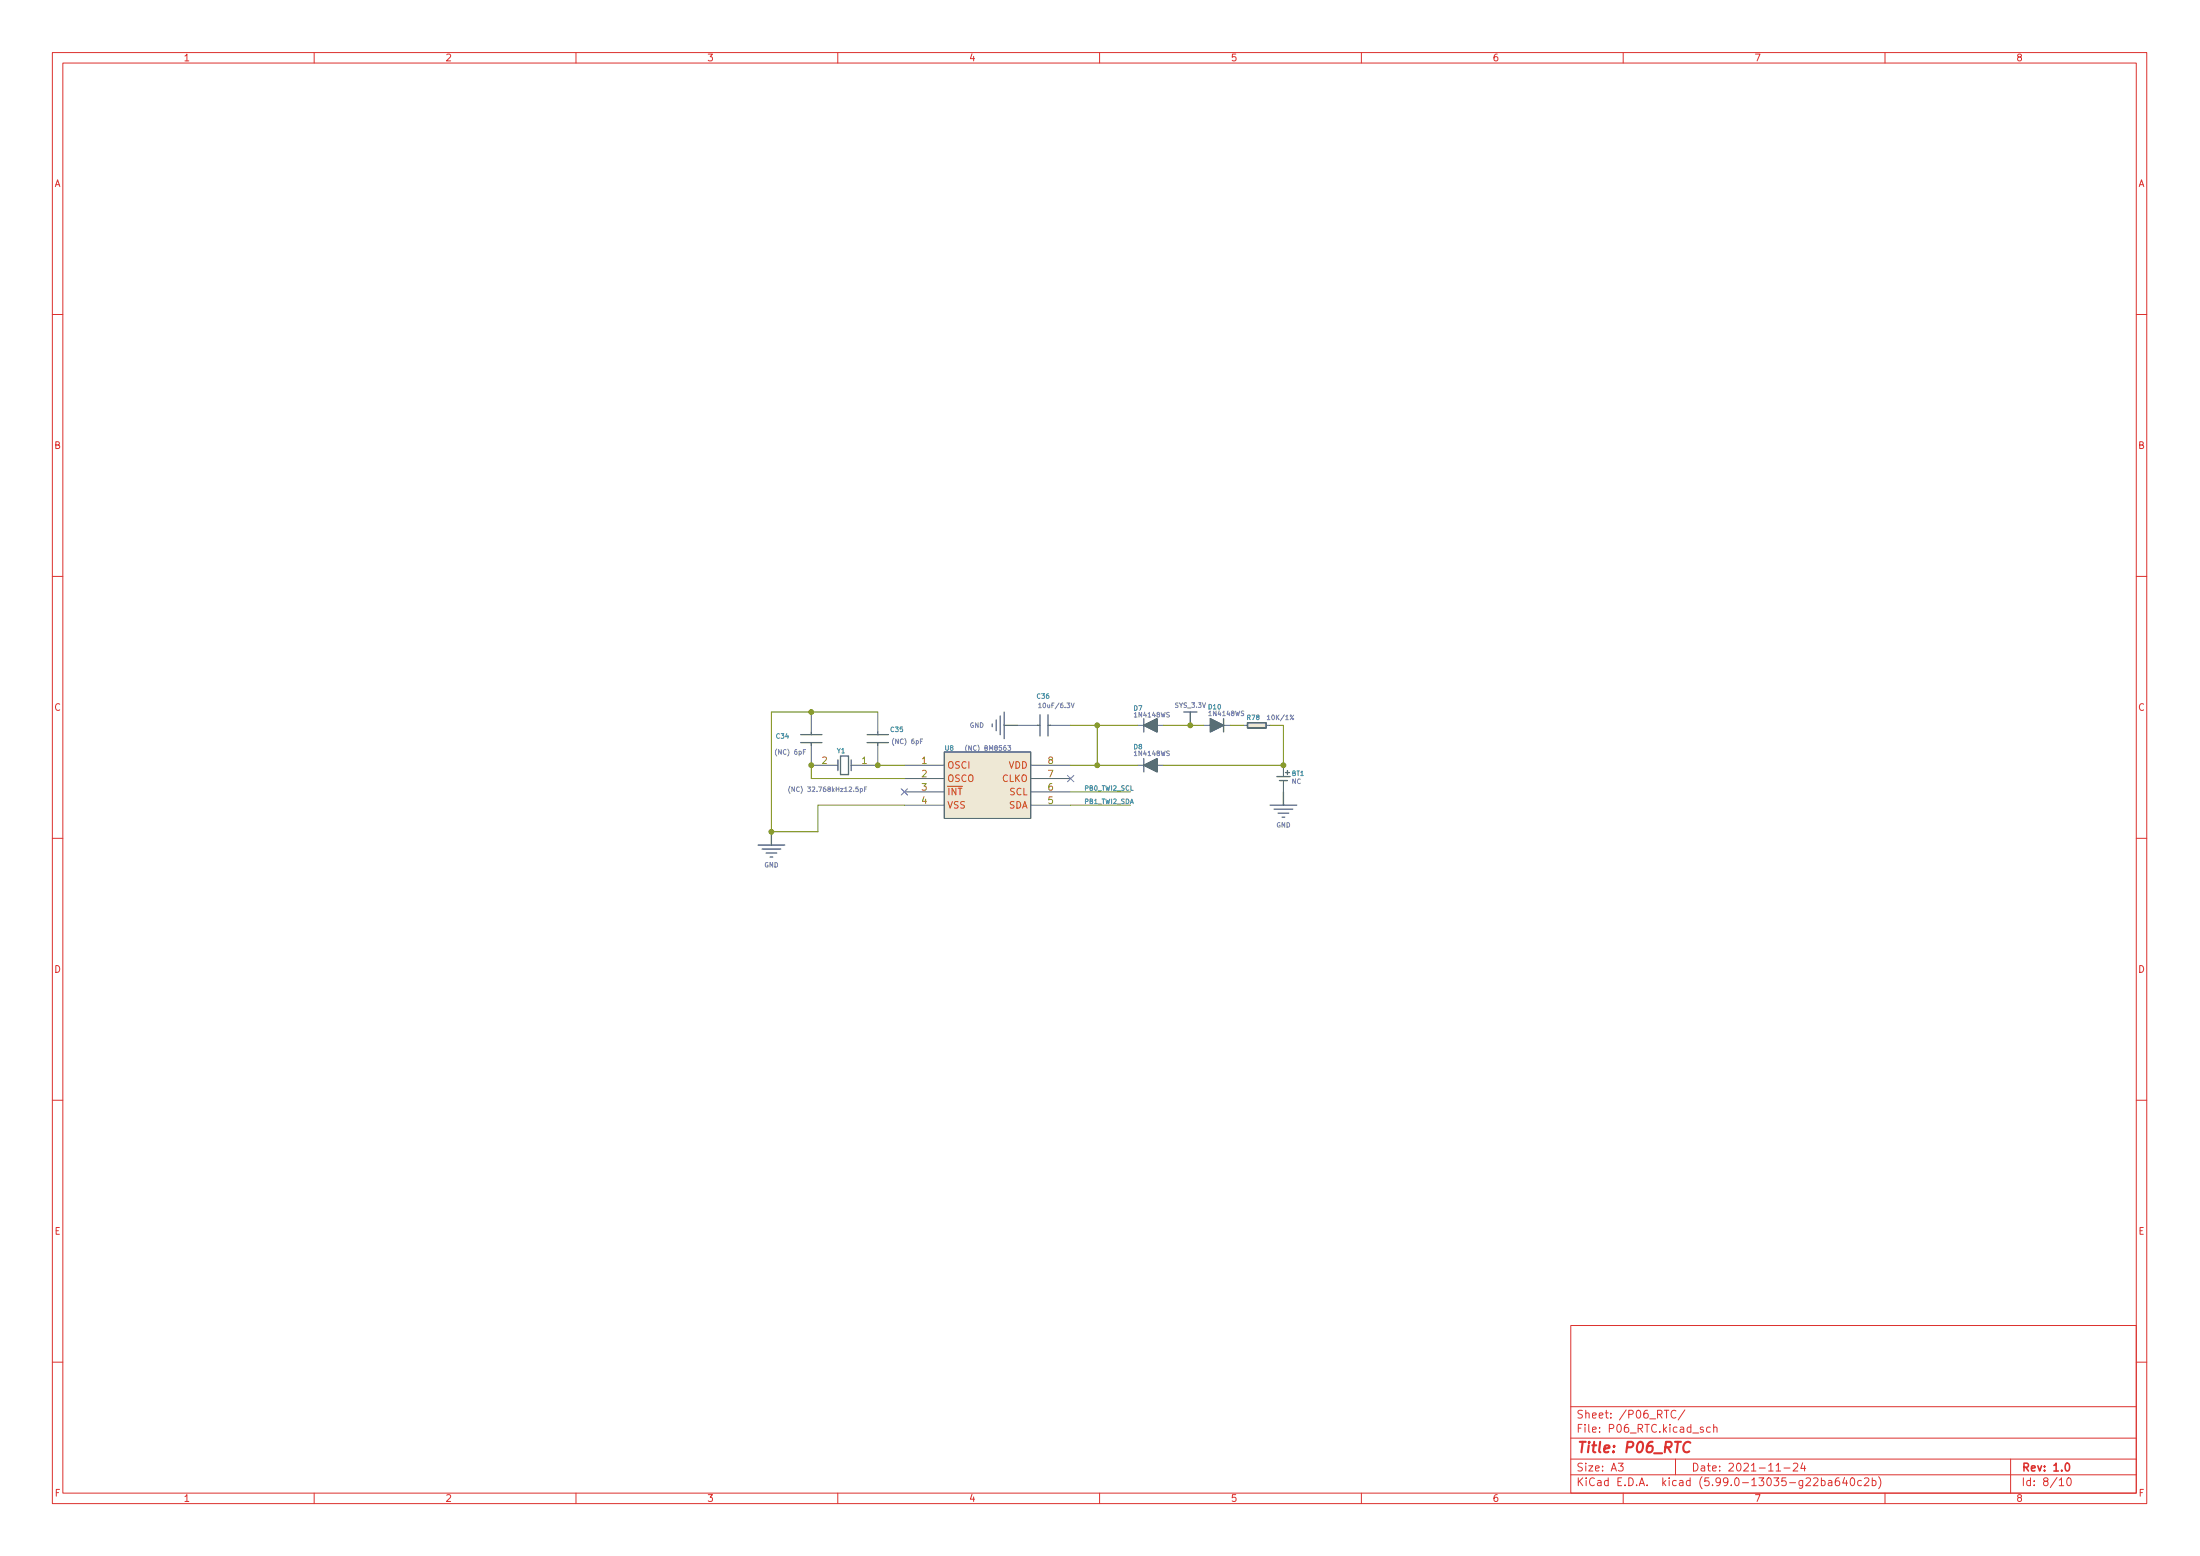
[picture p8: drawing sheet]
<svg xmlns="http://www.w3.org/2000/svg" width="420mm" height="297mm" viewBox="0 0 420 297" stroke-linecap="round" stroke-linejoin="round" font-family="sans-serif">
<g fill="none" stroke="#dc322f" stroke-width=".19">
<path d="M10 10h400v277h-400zM12 12h396v273h-396zM60 10v2M110 10v2M160 10v2M210 10v2M260 10v2M310 10v2M360 10v2M10 60h2M408 60h2M10 110h2"/>
<path d="M408 110h2M10 160h2M408 160h2M10 210h2M408 210h2M300 253h108v32h-108zM10 260h2M300 278.5h108M300 274.5h108M300 268.5h108M309.1 279.3h.9l-.5 .6 .4 .1v.7l-.2 .1-.6-.1M320 278.5v3"/>
<path d="M320.1 269.4a.6 .6 0 0 0-.8 0 .6 .6 0 0 0-.2 .7 .56 .56 0 0 0 .3 .5 .56 .56 0 0 0 .7 0M321.8 269.1l-1.3 2M325.3 272.5l-.4-.1-.2 .2 .1 .2 .5 .2v.3h-.6M326.6 272.5l-.4-.1-.3 .3 .2 .6h.5M327.3 272.6l.2-.2 .4 .1v.9M327.3 271.9v1.5M342.5 279.5l.6-.2 .2 .2 .1 .2-1 1.1h1M344.3 279.2l-.4 1.1h1M344.6 279.8v1M384 278.5v6.5M408 260h2M60 285v2"/>
<path d="M110 285v2M160 285v2M210 285v2M260 285v2M300 281.5h108M310 285v2M339.2 280.8h.9M340.7 280.2h1.2M347.9 282.7l.4-.1 .3 .3-.2 .6h-.5M347.9 282.1v1.5M349.2 282.7h.6l.1 .9M349.9 283h-.5a.29 .29 0 0 0-.3 .3 .29 .29 0 0 0 .3 .3l.5-.1"/>
<path d="M351.2 282.1a.59 .59 0 0 0-.7 .7v.5l.1 .2 .5 .1 .2-.1 .1-.5-.2-.2-.4-.1-.3 .3M352.3 282l-.4 1.1h1M352.6 282.6v1M353.6 282.2l.1-.1a.8 .8 0 0 1 .5 .8 .8 .8 0 0 1-.5 .7 1 1 0 0 1-.1-1.4zM355.5 282.7l-.4-.1-.3 .3 .1 .6h.6M356.1 282.3l.5-.2 .2 .2 .1 .2-.9 1.1h.9M357.6 282.7l.4-.1 .3 .3-.2 .6h-.5M357.6 282.1v1.5M358.8 281.9a1.73 1.73 0 0 1 0 2.3M360 285v2M393.3 282.5l.4-.4v1.5M393.3 283.6h.8"/>
<path d="M394.9 282.2l.2-.1a.8 .8 0 0 1 .5 .8 .8 .8 0 0 1-.5 .7 1 1 0 0 1-.2-1.4z"/>
</g>
<path d="M394.6 279.4l.2-.1a.8 .8 0 0 1 .5 .8 .8 .8 0 0 1-.5 .7 1 1 0 0 1-.2-1.4z" fill="none" stroke="#dc322f" stroke-width=".3"/>
<path d="M322.8 275.4a.88 .88 0 0 0-1 0 .88 .88 0 0 0-.3 1 .69 .69 0 0 0 .3 .8 .69 .69 0 0 0 .8-.1" fill="none" stroke="#dc322f" stroke-width=".4"/>
<g fill="none" stroke="#586e75" stroke-width=".25">
<path d="M154.9 139.7v.5M167.6 139.7v.5M189.5 138.2v.5M190.2 137.5v2M191 136.7v3.5M191.8 135.9v5.1M191.8 138.5h2.5M198.1 138.5h.5M198.6 136.4v4.1M200.2 138.5h.5M200.2 136.4v4.1M218.4 138.5l2.6-1.3v2.5z"/>
<path d="M218.4 137.2v2.5M226.1 135.9h2.5M227.3 135.9v2.6M231.1 137.2l2.6 1.3-2.6 1.2zM233.7 137.2v2.5M238.3 138h3.5v1h-3.5zM147.3 158.8v2.5M152.9 140.2h4.1M152.9 141.8h4.1M154.9 141.8v.5M160 145.1v2M160.5 144.3h1.6v3.6h-1.6z"/>
<path d="M162.6 145.1v2M165.6 140.2h4.1M165.6 141.8h4.1M167.6 141.8v.5M218.4 146.1l2.6-1.3v2.6zM218.4 144.8v2.6M242.6 153.7h5M243.3 154.5h3.6M243.8 148.2h2.6M244.1 155.2h2M244.3 149h1.6M244.9 156h.5"/>
<path d="M245.1 151.2v2.5M245.5 147.5h.8M245.9 147.1v.8M144.8 161.3h5.1M145.5 162.1h3.6M146.3 162.9h2M147.1 163.6h.5"/>
</g>
<g fill="none" stroke="#586e75" stroke-width=".19">
<path d="M154.9 135.9v3.8M167.6 135.9v3.8M194.3 138.5h3.8M200.7 138.5h3.8M217.2 138.5h1.2M221 138.5h1.2M229.9 138.5h1.2M233.7 138.5h1.2M237.5 138.5h.8M241.8 138.5h.8M154.9 142.3v3.8h5.1M167.6 142.3v3.8h-5"/>
<path d="M172.7 146.1h7.6M172.7 148.6h7.6M172.7 151.2h7.6M172.7 153.7h7.6M180.3 143.5h16.5v12.7h-16.5zM196.8 146.1h7.7M196.8 148.6h7.7M196.8 151.2h7.7M196.8 153.7h7.7M217.2 146.1h1.2M221 146.1h1.2M245.1 146.1v2.1"/>
<path d="M245.1 149v2.2"/>
</g>
<g fill="none" stroke="#6c71c4" stroke-width=".19">
<path d="M198.3 134.5l.3-.3v.9M198.3 135.1h.6M204.6 134.2l.3 .9 .3-.9M242 136.8l.3-.3v.9M242 137.4h.5M150.9 150.1a1.02 1.02 0 0 0 0 1.3M151.7 150.2v.9l-.5-.9v.9M153.9 143.1h-.5v.9M165.1 150.6h.3M165.5 150.2h-.4v.9M172.1 150.6l1.2 1.2M173.3 150.6l-1.2 1.2"/>
<path d="M176.2 141.1h-.4v.9M184.7 142.2a1.02 1.02 0 0 0 0 1.4M192.5 142.3h.5l-.3 .4 .3 .1v.3h-.5M203.9 148l1.2 1.2M205.1 148l-1.2 1.2"/>
</g>
<g fill="#eee8d5" stroke="#eee8d5" stroke-width=".19">
<path d="M180.3 143.5h16.5v12.7h-16.5z"/>
<path d="M238.3 138h3.5v1h-3.5z"/>
</g>
<g fill="#586e75" stroke="#586e75" stroke-width=".19">
<path d="M218.4 146.1l2.6-1.3v2.6z"/>
<path d="M218.4 138.5l2.6-1.3v2.5z"/>
<path d="M231.1 137.2l2.6 1.3-2.6 1.2z"/>
</g>
<path d="M167.6 135.9h-20.3v22.9h8.9v-5.1h16.5M204.5 138.5h12.7M209.5 138.5v7.6M222.2 138.5h7.7M234.9 138.5h2.6M242.6 138.5h2.5v7.6h-22.9M154.9 146.1v2.5h17.8M167.6 146.1h5.1M204.5 151.2h11.4M204.5 146.1h12.7M204.5 153.7h11.4" fill="none" stroke="#859900" stroke-width=".19"/>
<g fill="#859900" stroke="#859900" stroke-width=".19">
<circle cx="167.6" cy="146.1" r=".46"/>
<circle cx="209.5" cy="138.5" r=".46"/>
<circle cx="154.9" cy="135.9" r=".46"/>
<circle cx="154.9" cy="146.1" r=".46"/>
<circle cx="147.3" cy="158.8" r=".46"/>
<circle cx="209.5" cy="146.1" r=".46"/>
<circle cx="227.3" cy="138.5" r=".46"/>
<circle cx="245.1" cy="146.1" r=".46"/>
</g>
<text font-size="2.8" fill="#dc322f" x="301" y="277.3">Title: P06_RTC</text>
<g font-size="2.1" fill="#dc322f">
<text x="301" y="273.5">File: P06_RTC.kicad_sch</text>
<text x="301" y="270.8">Sheet: /P06_RTC/</text>
<text x="301" y="280.9">Size: A3</text>
<text x="323" y="280.9">Date: 2021-11-24</text>
<text x="386" y="280.9">Rev: 1.0</text>
<text x="301" y="283.7">KiCad E.D.A. kicad (5.99.0-13035-g22ba640c2b)</text>
<text x="386" y="283.7">Id: 8/10</text>
</g>
<g font-size="1.8" fill="#dc322f">
<text x="35" y="11.7">1</text>
<text x="85" y="11.7">2</text>
<text x="135" y="11.7">3</text>
<text x="185" y="11.7">4</text>
<text x="235" y="11.7">5</text>
<text x="285" y="11.7">6</text>
<text x="335" y="11.7">7</text>
<text x="385" y="11.7">8</text>
<text x="10.3" y="35.7">A</text>
<text x="408.3" y="35.7">A</text>
<text x="10.3" y="85.7">B</text>
<text x="408.3" y="85.7">B</text>
<text x="10.3" y="135.7">C</text>
<text x="408.3" y="135.7">C</text>
<text x="10.3" y="185.7">D</text>
<text x="408.3" y="185.7">D</text>
<text x="10.4" y="235.7">E</text>
<text x="408.4" y="235.7">E</text>
<text x="10.4" y="285.7">F</text>
<text x="35" y="286.7">1</text>
<text x="85" y="286.7">2</text>
<text x="135" y="286.7">3</text>
<text x="185" y="286.7">4</text>
<text x="235" y="286.7">5</text>
<text x="285" y="286.7">6</text>
<text x="335" y="286.7">7</text>
<text x="385" y="286.7">8</text>
<text x="408.4" y="285.7">F</text>
</g>
<g font-size="1.8" fill="#b58900">
<text x="157" y="145.8">2</text>
<text x="164.6" y="145.8">1</text>
<text x="176" y="145.8">1</text>
<text x="176" y="148.4">2</text>
<text x="200.2" y="148.4">7</text>
<text x="200.2" y="145.8">8</text>
<text x="176" y="150.9">3</text>
<text x="176" y="153.5">4</text>
<text x="200.2" y="153.5">5</text>
<text x="200.2" y="150.9">6</text>
</g>
<g font-size="1.8" fill="#cb4b16">
<text x="180.8" y="146.7">OSCI</text>
<text x="180.8" y="149.3">OSCO</text>
<text x="191.3" y="149.3">CLKO</text>
<text x="192.6" y="146.7">VDD</text>
<text x="180.8" y="151.8">~{INT</text>
<text x="180.8" y="154.3">VSS</text>
<text x="192.6" y="154.3">SDA</text>
<text x="192.8" y="151.8">SCL</text>
</g>
<g font-size="1.2" fill="#268bd2">
<text x="198.1" y="133.4">C36</text>
<text x="216.5" y="135.7">D7</text>
<text x="238.2" y="137.4">R78</text>
<text x="148.3" y="141">C34</text>
<text x="159.9" y="143.8">Y1</text>
<text x="170.1" y="139.7">C35</text>
<text x="180.5" y="143.3">U8</text>
<text x="216.5" y="143">D8</text>
<text x="246.7" y="148.1">BT1</text>
</g>
<g font-size="1.2" fill="#6c71c4">
<text x="198.8" y="135.1">10uF/6.3V</text>
<text x="216.8" y="136.9">1N4148WS</text>
<text x="224.5" y="135.1">SYS_3.3V D10</text>
<text x="231" y="136.7">1N4148WS</text>
<text x="242.3" y="137.4">10K/1%</text>
<text x="170.7" y="142">(NC) 6pF</text>
<text x="184.9" y="143.3">(NC) BM8563</text>
<text x="185.2" y="138.9">GND</text>
<text x="148.4" y="144">(NC) 6pF</text>
<text x="216.8" y="144.3">1N4148WS</text>
<text x="246.7" y="149.6">NC</text>
<text x="151.6" y="151.1">(NC) 32.768kHz12.5pF</text>
<text x="243.7" y="158">GND</text>
<text x="145.9" y="165.6">GND</text>
</g>
<g font-size="1.2" fill="#2aa198">
<text x="207" y="153.5">PB1_TWI2_SDA</text>
<text x="207" y="150.9">PB0_TWI2_SCL</text>
</g>
</svg>
